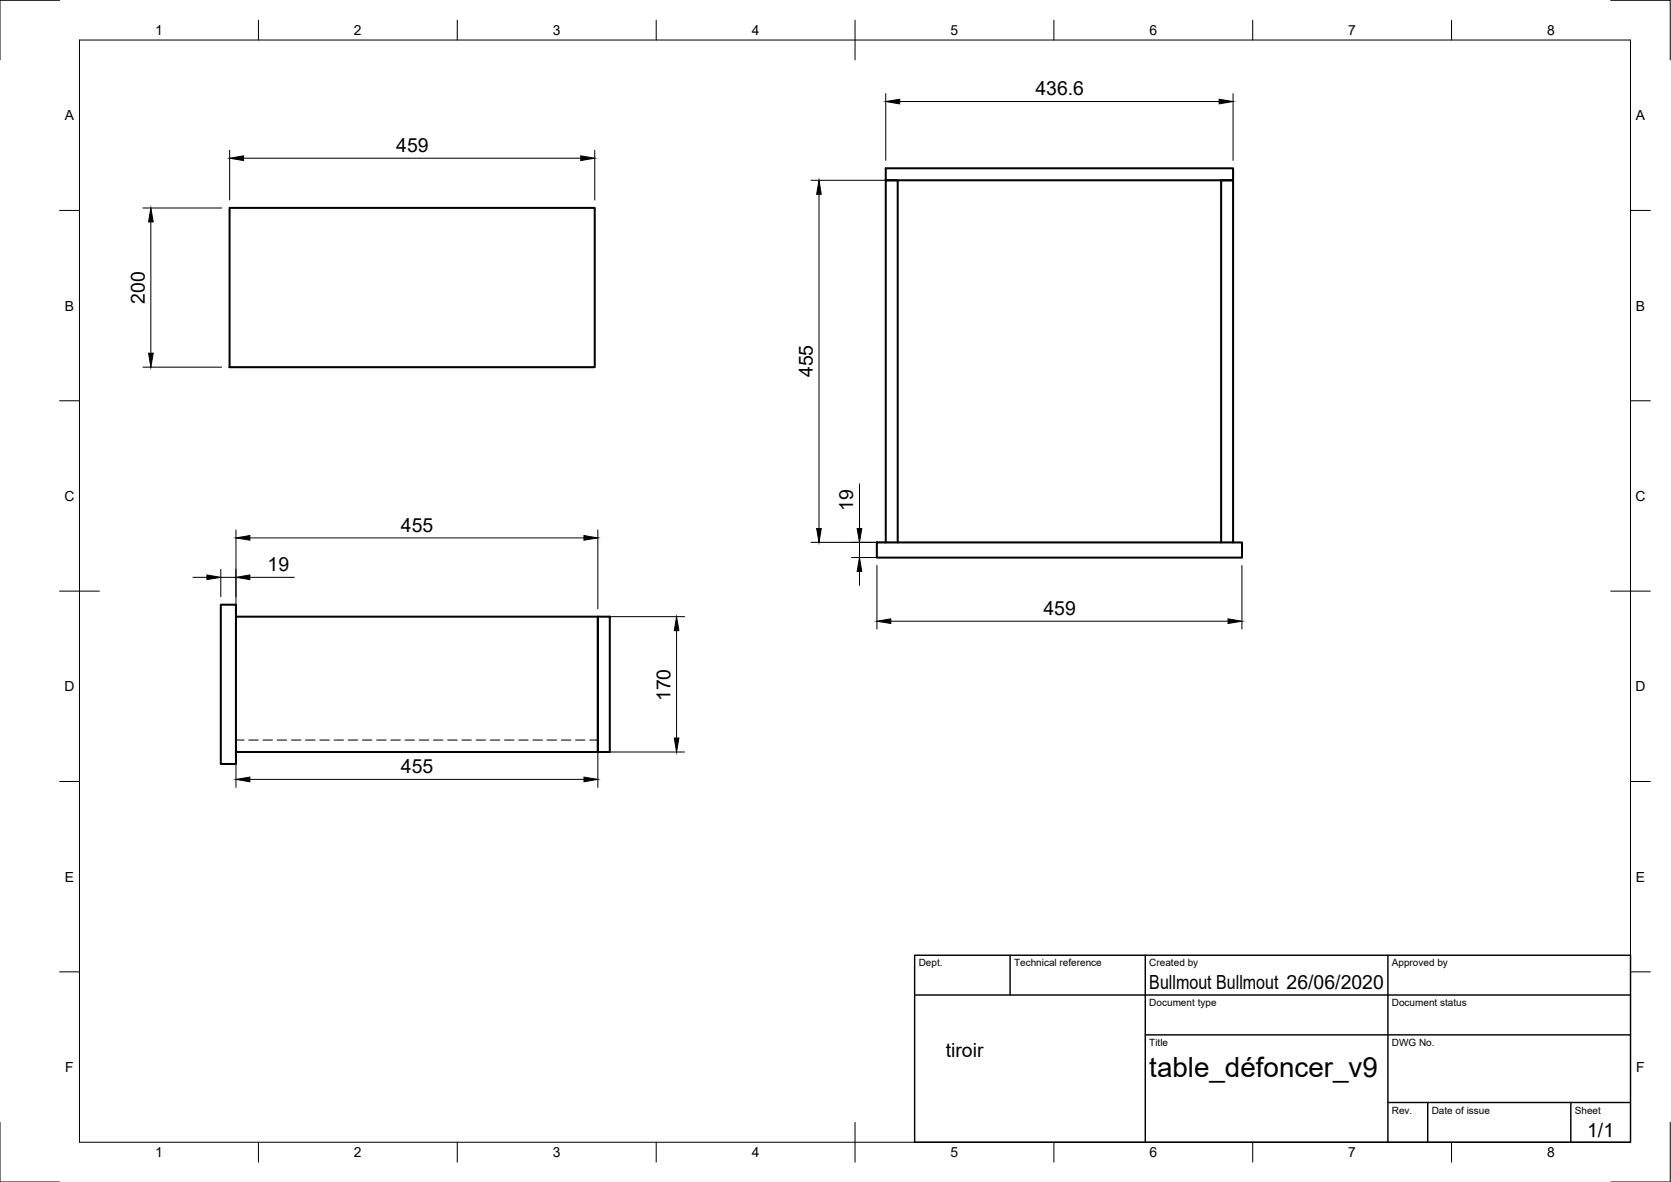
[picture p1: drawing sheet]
<svg xmlns="http://www.w3.org/2000/svg" width="420mm" height="297mm" viewBox="0 0 420 297" stroke-linecap="round" stroke-linejoin="round" font-family="sans-serif">
<!-- layer: Visible -->
<path d="M57.7 52.2h91.8v40.1h-91.8zM222.7 42.3h87.3v3h-87.3zM220.5 136.3h91.8v3.8h-91.8zM222.7 136.3v-91h3v91M307 136.3v-91h3v91M55.5 152h3.8v40h-3.8zM59.3 155h91v34h-91M150.3 155h3v34h-3z" fill="none" stroke="#000" stroke-width=".51"/>
<!-- layer: Hidden -->
<g fill="none" stroke="#000" stroke-width=".25">
<path d="M59.3 186h2.1M62.5 186h2.4M66.1 186h2.4M69.7 186h2.4M73.3 186h2.3M76.8 186h2.4M80.4 186h2.4M84 186h2.4M87.6 186h2.3M91.1 186h2.4M94.7 186h2.4M98.3 186h2.4"/>
<path d="M101.9 186h2.3M105.4 186h2.4M109 186h2.4M112.6 186h2.4M116.1 186h2.4M119.7 186h2.4M123.3 186h2.4M126.9 186h2.3M130.4 186h2.4M134 186h2.4M137.6 186h2.4M141.1 186h2.4"/>
<path d="M144.7 186h2.4M148.3 186h2"/>
</g>
<!-- layer: Border -->
<g fill="none" stroke="#000" stroke-width=".25">
<path d="M15 .1h-15v15M20 10.1h390v276.9h-390zM65 5.1v5M115 5.1v5M165 5.1v5M215 5.1v10M265 5.1v5M315 5.1v5M365 5.1v5M405 .1h15v15M15 52.9h5M410 52.9h5"/>
<path d="M15 100.7h5M410 100.7h5M15 148.6h10M405 148.6h10M15 196.4h5M410 196.4h5M15 244.2h5M410 244.2h5M0 282.1v14.9h15M65 287v5M115 287v5M165 287v5"/>
<path d="M215 282.1v9.9M265 287v5M315 287v5M365 287v5M420 282.1v14.9h-15"/>
</g>
<!-- layer: TitleBlock -->
<path d="M230 240.1h180v46.9h-180zM230 250h180M254 240.1v9.9M288 240.1v46.9M349 240.1v46.9M288 260.1h122M349 277.1h61M359 277.1v9.9M395 277.1v9.9" fill="none" stroke="#000" stroke-width=".36"/>
<!-- layer: Dimensions -->
<g fill="none" stroke="#000" stroke-width=".25">
<path d="M57.7 37.7v12.6M61.2 39.8h84.8M149.5 37.7v12.6M222.7 23.5v16.8M226.2 25.5h80.3M310 23.5v16.8M35.9 52.3h19.8M37.9 55.8v33M203.9 45.3h19.8M205.9 48.8v84M35.9 92.3h19.8M59.3 133.2v19.8"/>
<path d="M62.8 135.2h84M150.3 133.2v19.8M203.9 136.3h106.4M216.1 121.6v11.2M216.1 136.3v3.8M48.5 145.1h3.5M55.5 143.1v6.9M55.5 145.1h3.8M62.8 145.1h11.2M152.3 155h19.8M170.1 158.5v27M214.1 140.1h96.2"/>
<path d="M216.1 143.6v3.5M220.5 142.1v16M224 156.1h84.8M312.3 142.1v16M59.3 188v9.9M62.8 195.9h84M150.3 188v9.9M152.3 189h19.8"/>
</g>
<g fill="#000" stroke="#000" stroke-width=".25">
<path d="M57.7 39.8l3.5-.6v1.2zM146 39.2l3.5 .6-3.5 .6zM222.7 25.5l3.5-.6v1.2zM306.5 24.9l3.5 .6-3.5 .6zM37.9 52.3l.6 3.5h-1.1zM205.9 45.3l.6 3.5h-1.2zM37.4 88.8h1.1l-.6 3.5zM59.3 135.2l3.5-.6v1.1zM146.8 134.6l3.5 .6-3.5 .5zM205.3 132.8h1.2l-.6 3.5zM215.5 132.8h1.2l-.6 3.5zM52 144.5l3.5 .6-3.5 .6z"/>
<path d="M59.3 145.1l3.5-.6v1.2zM170.1 155l.6 3.5h-1.2zM216.1 140.1l.6 3.5h-1.2zM220.5 156.1l3.5-.6v1.2zM308.8 155.5l3.5 .6-3.5 .6zM59.3 195.9l3.5-.6v1.2zM146.8 195.3l3.5 .6-3.5 .6zM169.5 185.5h1.2l-.6 3.5z"/>
</g>
<text font-size="7" x="289" y="270.6">table_défoncer_v9</text>
<g font-size="4.9">
<text x="260.3" y="23.9">436.6</text>
<text x="99.6" y="38.2">459</text>
<text x="36.4" y="76.3" transform="rotate(-90 36.4 76.3)">200</text>
<text x="204.4" y="94.8" transform="rotate(-90 204.4 94.8)">455</text>
<text x="214.5" y="128.3" transform="rotate(-90 214.5 128.3)">19</text>
<text x="100.8" y="133.6">455</text>
<text x="67.3" y="143.5">19</text>
<text x="262.4" y="154.5">459</text>
<text x="168.6" y="176.2" transform="rotate(-90 168.6 176.2)">170</text>
<text x="100.8" y="194.3">455</text>
<text x="289" y="248.5">Bullmout Bullmout 26/06/2020</text>
<text x="237.8" y="265.6">tiroir</text>
<text x="399.1" y="285.7">1/1</text>
</g>
<g font-size="3.5">
<text x="39" y="8.8">1</text>
<text x="89" y="8.8">2</text>
<text x="139" y="8.8">3</text>
<text x="189" y="8.8">4</text>
<text x="239" y="8.8">5</text>
<text x="289" y="8.8">6</text>
<text x="339" y="8.8">7</text>
<text x="389" y="8.8">8</text>
<text x="16.3" y="30.2">A</text>
<text x="411.3" y="30.2">A</text>
<text x="16.3" y="78">B</text>
<text x="411.3" y="78">B</text>
<text x="16.2" y="125.9">C</text>
<text x="411.2" y="125.9">C</text>
<text x="16.2" y="173.7">D</text>
<text x="411.2" y="173.7">D</text>
<text x="16.3" y="221.6">E</text>
<text x="411.3" y="221.6">E</text>
<text x="16.4" y="269.4">F</text>
<text x="411.4" y="269.4">F</text>
<text x="39" y="290.8">1</text>
<text x="89" y="290.8">2</text>
<text x="139" y="290.8">3</text>
<text x="189" y="290.8">4</text>
<text x="239" y="290.8">5</text>
<text x="289" y="290.8">6</text>
<text x="339" y="290.8">7</text>
<text x="389" y="290.8">8</text>
</g>
<g font-size="2.5">
<text x="231" y="242.9">Dept.</text>
<text x="255" y="242.9">Technical reference</text>
<text x="289" y="242.9">Created by</text>
<text x="350" y="242.9">Approved by</text>
<text x="289" y="252.8">Document type</text>
<text x="350" y="252.8">Document status</text>
<text x="289" y="262.9">Title</text>
<text x="350" y="262.9">DWG No.</text>
<text x="350" y="279.9">Rev.</text>
<text x="360" y="279.9">Date of issue</text>
<text x="396" y="279.9">Sheet</text>
</g>
</svg>
